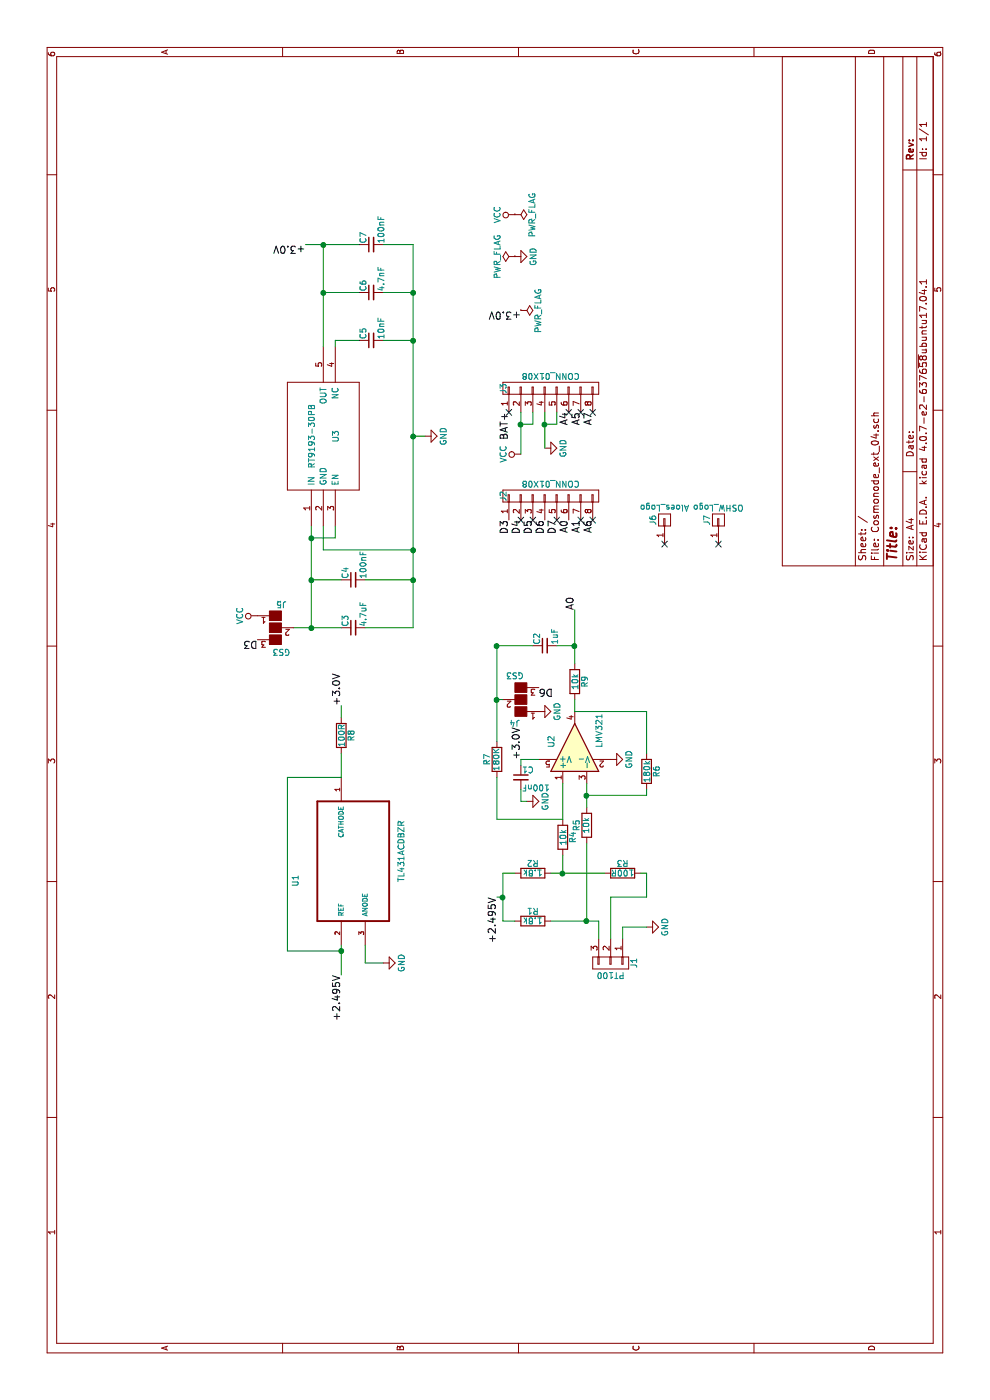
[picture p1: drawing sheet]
EESchema Schematic File Version 2
LIBS:power
LIBS:device
LIBS:transistors
LIBS:conn
LIBS:linear
LIBS:regul
LIBS:74xx
LIBS:cmos4000
LIBS:adc-dac
LIBS:memory
LIBS:xilinx
LIBS:microcontrollers
LIBS:dsp
LIBS:microchip
LIBS:analog_switches
LIBS:motorola
LIBS:texas
LIBS:intel
LIBS:audio
LIBS:interface
LIBS:digital-audio
LIBS:philips
LIBS:display
LIBS:cypress
LIBS:siliconi
LIBS:opto
LIBS:atmel
LIBS:contrib
LIBS:valves
LIBS:RT9193-30PB
LIBS:TL431ACDBZR
LIBS:Cosmonode_ext_04-cache
EELAYER 25 0
EELAYER END
$Descr A4 11693 8268
encoding utf-8
Sheet 1 1
Title ""
Date ""
Rev ""
Comp ""
Comment1 ""
Comment2 ""
Comment3 ""
Comment4 ""
$EndDescr
$Comp
L LMV321 U2
U 1 1
P 5450 4800
F 0 "U2" H 5450 5000 50  0000 L CNN
F 1 "LMV321" H 5450 4600 50  0000 L CNN
F 2 "TO_SOT_Packages_SMD:SOT-23-5_HandSoldering" H 5450 4925 50  0001 L CNN
F 3 "" H 5450 4800 50  0001 C CNN
	1    5450 4800
	1    0    0    -1  
$EndComp
$Comp
L TL431ACDBZR U1
U 1 1
P 4500 2850
F 0 "U1" H 4289 3209 50  0000 L BNN
F 1 "TL431ACDBZR" H 4327 2324 50  0000 L BNN
F 2 "TO_SOT_Packages_SMD:SOT-23_Handsoldering" H 4500 2850 50  0001 L BNN
F 3 "0.15 USD" H 4500 2850 50  0001 L BNN
F 4 "SOT-23-3 NXP Semiconductors" H 4500 2850 50  0001 L BNN "Package"
F 5 "NXP Semiconductors" H 4500 2850 50  0001 L BNN "MF"
F 6 "Voltage Reference%2C Precision%2C Shunt - Adjustable%2C AEC-Q100 TL431 Series%2C 2.495V to 36V%2C SOT-23-3" H 4500 2850 50  0001 L BNN "Description"
F 7 "Good" H 4500 2850 50  0001 L BNN "Availability"
F 8 "TL431ACDBZR" H 4500 2850 50  0001 L BNN "MP"
	1    4500 2850
	1    0    0    -1  
$EndComp
$Comp
L RT9193-30PB U3
U 1 1
P 8050 2700
F 0 "U3" H 8050 2600 50  0000 C CNN
F 1 "RT9193-30PB" H 8050 2800 50  0000 C CNN
F 2 "TO_SOT_Packages_SMD:SOT-23-5_HandSoldering" H 8050 2700 50  0001 C CNN
F 3 "DOCUMENTATION" H 8050 2700 50  0001 C CNN
	1    8050 2700
	1    0    0    -1  
$EndComp
$Comp
L R R6
U 1 1
P 5250 5400
F 0 "R6" V 5330 5400 50  0000 C CNN
F 1 "180k" V 5250 5400 50  0000 C CNN
F 2 "Resistors_SMD:R_0603_HandSoldering" V 5180 5400 50  0001 C CNN
F 3 "" H 5250 5400 50  0001 C CNN
	1    5250 5400
	0    1    1    0   
$EndComp
$Comp
L R R4
U 1 1
P 4700 4700
F 0 "R4" V 4780 4700 50  0000 C CNN
F 1 "10k" V 4700 4700 50  0000 C CNN
F 2 "Resistors_SMD:R_0603_HandSoldering" V 4630 4700 50  0001 C CNN
F 3 "" H 4700 4700 50  0001 C CNN
	1    4700 4700
	0    1    1    0   
$EndComp
$Comp
L R R3
U 1 1
P 4400 5200
F 0 "R3" V 4480 5200 50  0000 C CNN
F 1 "100R" V 4400 5200 50  0000 C CNN
F 2 "Resistors_SMD:R_0603_HandSoldering" V 4330 5200 50  0001 C CNN
F 3 "" H 4400 5200 50  0001 C CNN
	1    4400 5200
	1    0    0    -1  
$EndComp
$Comp
L R R1
U 1 1
P 4000 4450
F 0 "R1" V 4080 4450 50  0000 C CNN
F 1 "1.8k" V 4000 4450 50  0000 C CNN
F 2 "Resistors_SMD:R_0603_HandSoldering" V 3930 4450 50  0001 C CNN
F 3 "" H 4000 4450 50  0001 C CNN
	1    4000 4450
	1    0    0    -1  
$EndComp
$Comp
L R R2
U 1 1
P 4400 4450
F 0 "R2" V 4480 4450 50  0000 C CNN
F 1 "1.8k" V 4400 4450 50  0000 C CNN
F 2 "Resistors_SMD:R_0603_HandSoldering" V 4330 4450 50  0001 C CNN
F 3 "" H 4400 4450 50  0001 C CNN
	1    4400 4450
	1    0    0    -1  
$EndComp
$Comp
L R R8
U 1 1
P 5550 2850
F 0 "R8" V 5630 2850 50  0000 C CNN
F 1 "100R" V 5550 2850 50  0000 C CNN
F 2 "Resistors_SMD:R_0603_HandSoldering" V 5480 2850 50  0001 C CNN
F 3 "" H 5550 2850 50  0001 C CNN
	1    5550 2850
	0    1    1    0   
$EndComp
$Comp
L R R7
U 1 1
P 5350 4150
F 0 "R7" V 5430 4150 50  0000 C CNN
F 1 "180K" V 5350 4150 50  0000 C CNN
F 2 "Resistors_SMD:R_0603_HandSoldering" V 5280 4150 50  0001 C CNN
F 3 "" H 5350 4150 50  0001 C CNN
	1    5350 4150
	0    -1   -1   0   
$EndComp
$Comp
L R R5
U 1 1
P 4800 4900
F 0 "R5" V 4880 4900 50  0000 C CNN
F 1 "10k" V 4800 4900 50  0000 C CNN
F 2 "Resistors_SMD:R_0603_HandSoldering" V 4730 4900 50  0001 C CNN
F 3 "" H 4800 4900 50  0001 C CNN
	1    4800 4900
	0    -1   -1   0   
$EndComp
$Comp
L R R9
U 1 1
P 6000 4800
F 0 "R9" V 6080 4800 50  0000 C CNN
F 1 "10k" V 6000 4800 50  0000 C CNN
F 2 "Resistors_SMD:R_0603_HandSoldering" V 5930 4800 50  0001 C CNN
F 3 "" H 6000 4800 50  0001 C CNN
	1    6000 4800
	0    1    1    0   
$EndComp
$Comp
L C_Small C4
U 1 1
P 6850 2950
F 0 "C4" H 6860 3020 50  0000 L CNN
F 1 "100nF" H 6860 2870 50  0000 L CNN
F 2 "Capacitors_SMD:C_0603_HandSoldering" H 6850 2950 50  0001 C CNN
F 3 "" H 6850 2950 50  0001 C CNN
	1    6850 2950
	1    0    0    -1  
$EndComp
$Comp
L C_Small C3
U 1 1
P 6450 2950
F 0 "C3" H 6460 3020 50  0000 L CNN
F 1 "4.7uF" H 6460 2870 50  0000 L CNN
F 2 "Capacitors_SMD:C_0603_HandSoldering" H 6450 2950 50  0001 C CNN
F 3 "" H 6450 2950 50  0001 C CNN
	1    6450 2950
	1    0    0    -1  
$EndComp
$Comp
L C_Small C1
U 1 1
P 5200 4350
F 0 "C1" H 5210 4420 50  0000 L CNN
F 1 "100nF" H 5210 4270 50  0000 L CNN
F 2 "Capacitors_SMD:C_0603_HandSoldering" H 5200 4350 50  0001 C CNN
F 3 "" H 5200 4350 50  0001 C CNN
	1    5200 4350
	0    1    1    0   
$EndComp
$Comp
L C_Small C6
U 1 1
P 9250 3100
F 0 "C6" H 9260 3170 50  0000 L CNN
F 1 "4.7nF" H 9260 3020 50  0000 L CNN
F 2 "Capacitors_SMD:C_0603_HandSoldering" H 9250 3100 50  0001 C CNN
F 3 "" H 9250 3100 50  0001 C CNN
	1    9250 3100
	1    0    0    -1  
$EndComp
$Comp
L C_Small C5
U 1 1
P 8850 3100
F 0 "C5" H 8860 3170 50  0000 L CNN
F 1 "10nF" H 8860 3020 50  0000 L CNN
F 2 "Capacitors_SMD:C_0603_HandSoldering" H 8850 3100 50  0001 C CNN
F 3 "" H 8850 3100 50  0001 C CNN
	1    8850 3100
	1    0    0    -1  
$EndComp
$Comp
L C_Small C7
U 1 1
P 9650 3100
F 0 "C7" H 9660 3170 50  0000 L CNN
F 1 "100nF" H 9660 3020 50  0000 L CNN
F 2 "Capacitors_SMD:C_0603_HandSoldering" H 9650 3100 50  0001 C CNN
F 3 "" H 9650 3100 50  0001 C CNN
	1    9650 3100
	1    0    0    -1  
$EndComp
$Comp
L C_Small C2
U 1 1
P 6300 4550
F 0 "C2" H 6310 4620 50  0000 L CNN
F 1 "1uF" H 6310 4470 50  0000 L CNN
F 2 "Capacitors_SMD:C_0603_HandSoldering" H 6300 4550 50  0001 C CNN
F 3 "" H 6300 4550 50  0001 C CNN
	1    6300 4550
	1    0    0    -1  
$EndComp
$Comp
L GND #PWR01
U 1 1
P 3650 3200
F 0 "#PWR01" H 3650 2950 50  0001 C CNN
F 1 "GND" H 3650 3050 50  0000 C CNN
F 2 "" H 3650 3200 50  0001 C CNN
F 3 "" H 3650 3200 50  0001 C CNN
	1    3650 3200
	1    0    0    -1  
$EndComp
Text Label 3550 2850 2    60   ~ 0
+2.495V
Wire Wire Line
	5200 2850 5400 2850
Wire Wire Line
	5200 2850 5200 2400
Wire Wire Line
	5200 2400 3750 2400
Wire Wire Line
	3750 2400 3750 2850
Wire Wire Line
	3550 2850 3800 2850
Connection ~ 3750 2850
Wire Wire Line
	5700 2850 5800 2850
Wire Wire Line
	3800 3050 3650 3050
Wire Wire Line
	3650 3050 3650 3200
Wire Wire Line
	8800 2700 9650 2700
Wire Wire Line
	6450 3450 9650 3450
Wire Wire Line
	6450 2600 7300 2600
Wire Wire Line
	7200 2600 7200 2800
Wire Wire Line
	7200 2800 7300 2800
Connection ~ 7200 2600
Wire Wire Line
	7300 2700 7100 2700
Wire Wire Line
	7100 2700 7100 3450
Connection ~ 7100 3450
Wire Wire Line
	6450 2450 6450 2850
Wire Wire Line
	6450 3450 6450 3050
Wire Wire Line
	6850 2850 6850 2600
Connection ~ 6850 2600
Wire Wire Line
	6850 3050 6850 3450
Connection ~ 6850 3450
Wire Wire Line
	8800 2800 8850 2800
Connection ~ 8850 3450
Connection ~ 9250 3450
Connection ~ 9250 2700
Wire Wire Line
	8850 2800 8850 3000
Wire Wire Line
	8850 3200 8850 3450
Wire Wire Line
	9250 2700 9250 3000
Wire Wire Line
	9250 3200 9250 3450
Wire Wire Line
	9650 3450 9650 3200
Wire Wire Line
	9650 2550 9650 3000
Connection ~ 6450 2600
Connection ~ 9650 2700
Wire Wire Line
	8050 3450 8050 3550
Connection ~ 8050 3450
$Comp
L GND #PWR02
U 1 1
P 8050 3550
F 0 "#PWR02" H 8050 3300 50  0001 C CNN
F 1 "GND" H 8050 3400 50  0000 C CNN
F 2 "" H 8050 3550 50  0001 C CNN
F 3 "" H 8050 3550 50  0001 C CNN
	1    8050 3550
	1    0    0    -1  
$EndComp
$Comp
L VCC #PWR03
U 1 1
P 6550 2150
F 0 "#PWR03" H 6550 2000 50  0001 C CNN
F 1 "VCC" H 6550 2300 50  0000 C CNN
F 2 "" H 6550 2150 50  0001 C CNN
F 3 "" H 6550 2150 50  0001 C CNN
	1    6550 2150
	1    0    0    -1  
$EndComp
$Comp
L CONN_01X03 J1
U 1 1
P 3650 5100
F 0 "J1" H 3650 5300 50  0000 C CNN
F 1 "PT100" V 3750 5100 50  0000 C CNN
F 2 "Connectors_JST:JST_XH_B03B-XH-A_03x2.50mm_Straight" H 3650 5100 50  0001 C CNN
F 3 "" H 3650 5100 50  0001 C CNN
	1    3650 5100
	-1   0    0    1   
$EndComp
$Comp
L GND #PWR04
U 1 1
P 3950 5400
F 0 "#PWR04" H 3950 5150 50  0001 C CNN
F 1 "GND" H 3950 5250 50  0000 C CNN
F 2 "" H 3950 5400 50  0001 C CNN
F 3 "" H 3950 5400 50  0001 C CNN
	1    3950 5400
	1    0    0    -1  
$EndComp
Wire Wire Line
	3850 5200 3950 5200
Wire Wire Line
	3950 5200 3950 5400
Wire Wire Line
	4000 5000 3850 5000
Wire Wire Line
	4000 4600 4000 5000
Wire Wire Line
	4000 4300 4000 4200
Wire Wire Line
	4000 4200 4400 4200
Wire Wire Line
	4400 4200 4400 4300
Wire Wire Line
	4200 4200 4200 4150
Connection ~ 4200 4200
Text Label 4200 4150 2    60   ~ 0
+2.495V
Wire Wire Line
	4400 4600 4400 5050
Wire Wire Line
	4550 4700 4400 4700
Connection ~ 4400 4700
Wire Wire Line
	4650 4900 4000 4900
Connection ~ 4000 4900
Wire Wire Line
	4850 4700 5150 4700
Wire Wire Line
	4950 4900 5150 4900
Wire Wire Line
	3850 5100 4200 5100
Wire Wire Line
	4200 5100 4200 5400
Wire Wire Line
	4200 5400 4400 5400
Wire Wire Line
	4400 5400 4400 5350
$Comp
L GND #PWR05
U 1 1
P 5350 5100
F 0 "#PWR05" H 5350 4850 50  0001 C CNN
F 1 "GND" H 5350 4950 50  0000 C CNN
F 2 "" H 5350 5100 50  0001 C CNN
F 3 "" H 5350 5100 50  0001 C CNN
	1    5350 5100
	1    0    0    -1  
$EndComp
Wire Wire Line
	5300 4350 5350 4350
Wire Wire Line
	5350 4350 5350 4500
$Comp
L GND #PWR06
U 1 1
P 5000 4400
F 0 "#PWR06" H 5000 4150 50  0001 C CNN
F 1 "GND" H 5000 4250 50  0000 C CNN
F 2 "" H 5000 4400 50  0001 C CNN
F 3 "" H 5000 4400 50  0001 C CNN
	1    5000 4400
	1    0    0    -1  
$EndComp
Wire Wire Line
	5000 4400 5000 4350
Wire Wire Line
	5000 4350 5100 4350
Wire Wire Line
	5050 4900 5050 5400
Connection ~ 5050 4900
$Comp
L GND #PWR07
U 1 1
P 5750 4500
F 0 "#PWR07" H 5750 4250 50  0001 C CNN
F 1 "GND" H 5750 4350 50  0000 C CNN
F 2 "" H 5750 4500 50  0001 C CNN
F 3 "" H 5750 4500 50  0001 C CNN
	1    5750 4500
	1    0    0    -1  
$EndComp
Wire Wire Line
	5750 5400 5400 5400
Wire Wire Line
	5050 5400 5100 5400
Wire Wire Line
	5850 4800 5750 4800
Wire Wire Line
	5750 4800 5750 5400
Wire Wire Line
	4850 4700 4850 4150
Wire Wire Line
	4850 4150 5200 4150
Wire Wire Line
	6300 4150 6300 4450
Wire Wire Line
	6300 4800 6300 4650
Connection ~ 6300 4800
Connection ~ 6300 4150
$Comp
L GND #PWR08
U 1 1
P 9550 4300
F 0 "#PWR08" H 9550 4050 50  0001 C CNN
F 1 "GND" H 9550 4150 50  0000 C CNN
F 2 "" H 9550 4300 50  0001 C CNN
F 3 "" H 9550 4300 50  0001 C CNN
	1    9550 4300
	1    0    0    -1  
$EndComp
$Comp
L VCC #PWR09
U 1 1
P 9900 4300
F 0 "#PWR09" H 9900 4150 50  0001 C CNN
F 1 "VCC" H 9900 4450 50  0000 C CNN
F 2 "" H 9900 4300 50  0001 C CNN
F 3 "" H 9900 4300 50  0001 C CNN
	1    9900 4300
	1    0    0    -1  
$EndComp
$Comp
L PWR_FLAG #FLG010
U 1 1
P 9550 4300
F 0 "#FLG010" H 9550 4375 50  0001 C CNN
F 1 "PWR_FLAG" H 9550 4450 50  0000 C CNN
F 2 "" H 9550 4300 50  0001 C CNN
F 3 "" H 9550 4300 50  0001 C CNN
	1    9550 4300
	1    0    0    -1  
$EndComp
$Comp
L PWR_FLAG #FLG011
U 1 1
P 9900 4300
F 0 "#FLG011" H 9900 4375 50  0001 C CNN
F 1 "PWR_FLAG" H 9900 4450 50  0000 C CNN
F 2 "" H 9900 4300 50  0001 C CNN
F 3 "" H 9900 4300 50  0001 C CNN
	1    9900 4300
	-1   0    0    1   
$EndComp
$Comp
L PWR_FLAG #FLG012
U 1 1
P 9100 4350
F 0 "#FLG012" H 9100 4425 50  0001 C CNN
F 1 "PWR_FLAG" H 9100 4500 50  0000 C CNN
F 2 "" H 9100 4350 50  0001 C CNN
F 3 "" H 9100 4350 50  0001 C CNN
	1    9100 4350
	-1   0    0    1   
$EndComp
Text Label 5350 4350 0    60   ~ 0
+3.0V
Text Label 5800 2850 0    60   ~ 0
+3.0V
Text Label 9100 4350 1    60   ~ 0
+3.0V
Text Label 9650 2550 1    60   ~ 0
+3.0V
$Comp
L CONN_01X08 J3
U 1 1
P 8450 4600
F 0 "J3" H 8450 5000 50  0000 C CNN
F 1 "CONN_01X08" V 8550 4600 50  0000 C CNN
F 2 "Socket_Strips:Socket_Strip_Straight_1x08_Pitch2.54mm" H 8450 4600 50  0001 C CNN
F 3 "" H 8450 4600 50  0001 C CNN
	1    8450 4600
	1    0    0    -1  
$EndComp
$Comp
L CONN_01X08 J2
U 1 1
P 7550 4600
F 0 "J2" H 7550 5000 50  0000 C CNN
F 1 "CONN_01X08" V 7650 4600 50  0000 C CNN
F 2 "Socket_Strips:Socket_Strip_Straight_1x08_Pitch2.54mm" H 7550 4600 50  0001 C CNN
F 3 "" H 7550 4600 50  0001 C CNN
	1    7550 4600
	1    0    0    -1  
$EndComp
Text Label 7350 4250 2    60   ~ 0
D3
Text Label 7350 4350 2    60   ~ 0
D4
Text Label 7350 4450 2    60   ~ 0
D5
Text Label 7350 4550 2    60   ~ 0
D6
Text Label 7350 4750 2    60   ~ 0
A0
Text Label 7350 4650 2    60   ~ 0
D7
Text Label 7350 4850 2    60   ~ 0
A1
Text Label 8250 4250 2    60   ~ 0
BAT+
Text Label 8250 4750 2    60   ~ 0
A4
Text Label 8250 4850 2    60   ~ 0
A5
$Comp
L GND #PWR013
U 1 1
P 7950 4550
F 0 "#PWR013" H 7950 4300 50  0001 C CNN
F 1 "GND" H 7950 4400 50  0000 C CNN
F 2 "" H 7950 4550 50  0001 C CNN
F 3 "" H 7950 4550 50  0001 C CNN
	1    7950 4550
	1    0    0    -1  
$EndComp
$Comp
L VCC #PWR014
U 1 1
P 7900 4350
F 0 "#PWR014" H 7900 4200 50  0001 C CNN
F 1 "VCC" H 7900 4500 50  0000 C CNN
F 2 "" H 7900 4350 50  0001 C CNN
F 3 "" H 7900 4350 50  0001 C CNN
	1    7900 4350
	1    0    0    -1  
$EndComp
Wire Wire Line
	7900 4350 8250 4350
Wire Wire Line
	8250 4450 8150 4450
Wire Wire Line
	8150 4450 8150 4350
Connection ~ 8150 4350
Wire Wire Line
	7950 4550 8250 4550
Wire Wire Line
	8250 4650 8150 4650
Wire Wire Line
	8150 4650 8150 4550
Connection ~ 8150 4550
Text Label 6600 4800 0    60   ~ 0
A0
Wire Wire Line
	6150 4800 6600 4800
Wire Wire Line
	5500 4150 6300 4150
NoConn ~ 7350 4350
NoConn ~ 7350 4450
NoConn ~ 7350 4650
NoConn ~ 7350 4850
NoConn ~ 8250 4250
NoConn ~ 8250 4750
NoConn ~ 8250 4850
$Comp
L GS3 J5
U 1 1
P 6450 2300
F 0 "J5" H 6500 2500 50  0000 C CNN
F 1 "GS3" H 6500 2101 50  0000 C CNN
F 2 "Connectors:GS3" V 6538 2226 50  0001 C CNN
F 3 "" H 6450 2300 50  0001 C CNN
	1    6450 2300
	0    1    1    0   
$EndComp
$Comp
L GS3 J4
U 1 1
P 5850 4350
F 0 "J4" H 5900 4550 50  0000 C CNN
F 1 "GS3" H 5900 4151 50  0000 C CNN
F 2 "Connectors:GS3" V 5938 4276 50  0001 C CNN
F 3 "" H 5850 4350 50  0001 C CNN
	1    5850 4350
	0    -1   -1   0   
$EndComp
Text Label 6350 2150 1    60   ~ 0
D3
Text Label 5950 4500 3    60   ~ 0
D6
Wire Wire Line
	5850 4200 5850 4150
Connection ~ 5850 4150
$Comp
L CONN_01X01 J6
U 1 1
P 7350 5550
F 0 "J6" H 7350 5650 50  0000 C CNN
F 1 "Aloes_Logo" V 7450 5550 50  0000 C CNN
F 2 "Aloes:Aloes_mini" H 7350 5550 50  0001 C CNN
F 3 "" H 7350 5550 50  0001 C CNN
	1    7350 5550
	1    0    0    -1  
$EndComp
$Comp
L CONN_01X01 J7
U 1 1
P 7350 6000
F 0 "J7" H 7350 6100 50  0000 C CNN
F 1 "OSHW_Logo" V 7450 6000 50  0000 C CNN
F 2 "Symbols:OSHW-Logo_5.7x6mm_SilkScreen" H 7350 6000 50  0001 C CNN
F 3 "" H 7350 6000 50  0001 C CNN
	1    7350 6000
	1    0    0    -1  
$EndComp
NoConn ~ 7150 5550
NoConn ~ 7150 6000
Text Label 7350 4950 2    60   ~ 0
A6
Text Label 8250 4950 2    60   ~ 0
A7
NoConn ~ 8250 4950
NoConn ~ 7350 4950
$EndSCHEMATC
